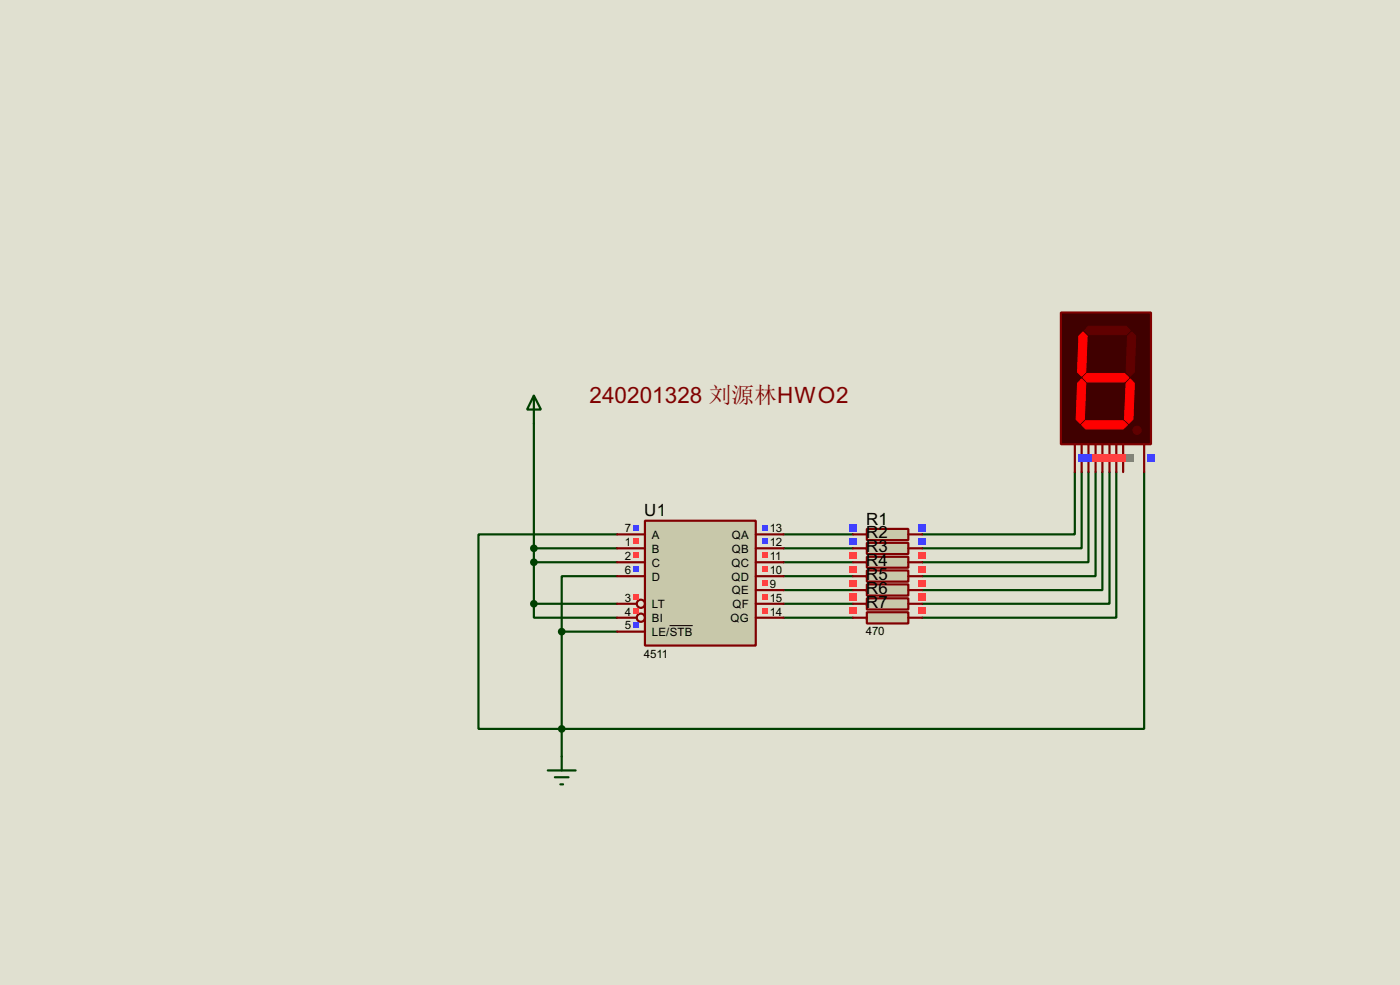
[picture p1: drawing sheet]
<svg xmlns="http://www.w3.org/2000/svg" width="256mm" height="180mm" viewBox="0 0 256 180" stroke-linecap="round" stroke-linejoin="round" font-family="sans-serif">
<path d="M0 0h256.5v180.3h-256.5z" fill="#e0e0d0"/>
<g fill="none" stroke="#004000" stroke-width=".4">
<path d="M97.8 77.5v33M143.6 97.8h12.7M196.9 86.4v11.4h-27.9M198.2 86.4v14h-29.2M199.4 86.4v16.5h-30.4M200.7 86.4v19.1h-31.7M202 86.4v21.6h-33M203.3 86.4v24.1h-34.3M204.5 86.4v26.7h-35.5M209.6 86.4v47h-121.9v-35.6h25.4M97.8 110.5v2.6h15.3M97.8 110.5h15.3"/>
<path d="M97.8 100.4h15.3M97.8 102.9h15.3M102.9 115.6v22.9M102.9 115.6h10.2M113.1 105.5h-10.2v10.1M143.6 110.5h12.7M143.6 100.4h12.7M143.6 102.9h12.7M143.6 105.5h12.7M143.6 108h12.7M143.6 113.1h12.7"/>
</g>
<path d="M194.4 57.2h16.5v24.1h-16.5z" fill="#400000" stroke="#800000" stroke-width=".4"/>
<g fill="#600000" stroke="#600000" stroke-width=".18">
<path d="M199.4 59.7h6.9l.8 .8-.8 .8h-6.9l-.7-.8z" fill-rule="evenodd"/>
<path d="M206.6 61.5l.7-.7 .8 .7-.3 6.6-.7 .8-.8-.8z" fill-rule="evenodd"/>
<path d="M198.4 69.1l.8-.7h6.8l.8 .7-.8 .8h-6.8z" fill-rule="evenodd"/>
<path d="M197.7 61.5l.7-.7 .8 .7-.3 6.6-.7 .8-.8-.8z" fill-rule="evenodd"/>
<path d="M207.1 69.4l.7 .8-.2 6.6-.8 .7-.8-.7 .3-6.6z" fill-rule="evenodd"/>
<path d="M198.2 77.8l.7-.8h6.9l.8 .8-.8 .7h-6.9z" fill-rule="evenodd"/>
<path d="M198.2 69.4l.7 .8-.2 6.6-.8 .7-.7-.7 .2-6.6z" fill-rule="evenodd"/>
<circle cx="208.3" cy="78.8" r=".75"/>
</g>
<g fill="#f00" stroke="#f00" stroke-width=".18">
<path d="M207.1 69.4l.7 .8-.2 6.6-.8 .7-.8-.7 .3-6.6z" fill-rule="evenodd"/>
<path d="M198.2 77.8l.7-.8h6.9l.8 .8-.8 .7h-6.9z" fill-rule="evenodd"/>
<path d="M198.2 69.4l.7 .8-.2 6.6-.8 .7-.7-.7 .2-6.6z" fill-rule="evenodd"/>
<path d="M197.7 61.5l.7-.7 .8 .7-.3 6.6-.7 .8-.8-.8z" fill-rule="evenodd"/>
<path d="M198.4 69.1l.8-.7h6.8l.8 .7-.8 .8h-6.8z" fill-rule="evenodd"/>
</g>
<path d="M196.9 81.3v5.1M198.2 81.3v5.1M199.4 81.3v5.1M200.7 81.3v5.1M202 81.3v5.1M203.3 81.3v5.1M204.5 81.3v5.1M205.8 81.3v5.1M209.6 81.3v5.1" fill="none" stroke="#800000" stroke-width=".4"/>
<path d="M197.5 83.2h1.3v1.3h-1.3z" fill="#4040ff"/>
<g fill="#ff4040">
<path d="M200.1 83.2h1.2v1.3h-1.2z"/>
<path d="M202.6 83.2h1.3v1.3h-1.3z"/>
<path d="M205.2 83.2h1.2v1.3h-1.2z"/>
</g>
<g fill="#4040ff">
<path d="M210.2 83.2h1.3v1.3h-1.3z"/>
<path d="M198.8 83.2h1.3v1.3h-1.3z"/>
</g>
<g fill="#ff4040">
<path d="M201.3 83.2h1.3v1.3h-1.3z"/>
<path d="M203.9 83.2h1.3v1.3h-1.3z"/>
</g>
<path d="M206.4 83.2h1.3v1.3h-1.3z" fill="#808080"/>
<path d="M118.2 95.3h20.3v22.9h-20.3z" fill="#c8c8aa" stroke="#800000" stroke-width=".4"/>
<g fill="none" stroke="#800000" stroke-width=".4">
<path d="M113.1 97.8h5.1M138.5 97.8h5.1M113.1 100.4h5.1M113.1 102.9h5.1M113.1 105.5h5.1M113.1 110.5h3.5M113.1 113.1h3.5M113.1 115.6h5.1M138.5 100.4h5.1M138.5 102.9h5.1M138.5 105.5h5.1M138.5 110.5h5.1"/>
<path d="M138.5 113.1h5.1M138.5 108h5.1"/>
<circle cx="117.4" cy="110.5" r=".75"/>
<circle cx="117.4" cy="113.1" r=".75"/>
</g>
<path d="M122.7 114.5h4.2" fill="none" stroke="#000" stroke-width=".18"/>
<path d="M116 96.1h1v1h-1z" fill="#4040ff"/>
<g fill="#ff4040">
<path d="M116 98.6h1v1h-1z"/>
<path d="M116 101.1h1v1.1h-1z"/>
</g>
<path d="M116 103.7h1v1h-1z" fill="#4040ff"/>
<g fill="#ff4040">
<path d="M116 108.8h1v1h-1z"/>
<path d="M116 111.3h1v1h-1z"/>
</g>
<g fill="#4040ff">
<path d="M116 113.8h1v1.1h-1z"/>
<path d="M139.6 96.1h1v1h-1z"/>
<path d="M139.6 98.6h1v1h-1z"/>
</g>
<g fill="#ff4040">
<path d="M139.6 101.1h1v1.1h-1z"/>
<path d="M139.6 103.7h1v1h-1z"/>
<path d="M139.6 106.2h1v1h-1z"/>
<path d="M139.6 108.8h1v1h-1z"/>
<path d="M139.6 111.3h1v1h-1z"/>
</g>
<path d="M97.8 72.4l1.3 2.6h-2.5zM97.8 72.4v5.1M102.9 138.5v2.5M100.4 141h5.1M101.7 142.3h2.5M102.7 143.6h.5" fill="none" stroke="#004000" stroke-width=".4"/>
<g fill="#004000" stroke="#004000" stroke-width=".4">
<circle cx="97.8" cy="110.5" r=".5"/>
<circle cx="97.8" cy="100.4" r=".5"/>
<circle cx="97.8" cy="102.9" r=".5"/>
<circle cx="102.9" cy="133.4" r=".5"/>
<circle cx="102.9" cy="115.6" r=".5"/>
</g>
<path d="M158.8 96.8h7.6v2.1h-7.6z" fill="#c8c8aa" stroke="#800000" stroke-width=".4"/>
<path d="M156.3 97.8h2.5M166.4 97.8h2.6" fill="none" stroke="#800000" stroke-width=".4"/>
<g fill="#4040ff">
<path d="M155.6 95.9h1.3v1.3h-1.3z"/>
<path d="M168.3 95.9h1.3v1.3h-1.3z"/>
</g>
<path d="M158.8 99.4h7.6v2h-7.6z" fill="#c8c8aa" stroke="#800000" stroke-width=".4"/>
<path d="M156.3 100.4h2.5M166.4 100.4h2.6" fill="none" stroke="#800000" stroke-width=".4"/>
<g fill="#4040ff">
<path d="M155.6 98.5h1.3v1.2h-1.3z"/>
<path d="M168.3 98.5h1.3v1.2h-1.3z"/>
</g>
<path d="M158.8 101.9h7.6v2h-7.6z" fill="#c8c8aa" stroke="#800000" stroke-width=".4"/>
<path d="M156.3 102.9h2.5M166.4 102.9h2.6" fill="none" stroke="#800000" stroke-width=".4"/>
<g fill="#ff4040">
<path d="M155.6 101h1.3v1.3h-1.3z"/>
<path d="M168.3 101h1.3v1.3h-1.3z"/>
</g>
<path d="M158.8 104.4h7.6v2.1h-7.6z" fill="#c8c8aa" stroke="#800000" stroke-width=".4"/>
<path d="M156.3 105.5h2.5M166.4 105.5h2.6" fill="none" stroke="#800000" stroke-width=".4"/>
<g fill="#ff4040">
<path d="M155.6 103.6h1.3v1.2h-1.3z"/>
<path d="M168.3 103.6h1.3v1.2h-1.3z"/>
</g>
<path d="M158.8 107h7.6v2h-7.6z" fill="#c8c8aa" stroke="#800000" stroke-width=".4"/>
<path d="M156.3 108h2.5M166.4 108h2.6" fill="none" stroke="#800000" stroke-width=".4"/>
<g fill="#ff4040">
<path d="M155.6 106.1h1.3v1.3h-1.3z"/>
<path d="M168.3 106.1h1.3v1.3h-1.3z"/>
</g>
<path d="M158.8 109.5h7.6v2.1h-7.6z" fill="#c8c8aa" stroke="#800000" stroke-width=".4"/>
<path d="M156.3 110.5h2.5M166.4 110.5h2.6" fill="none" stroke="#800000" stroke-width=".4"/>
<g fill="#ff4040">
<path d="M155.6 108.6h1.3v1.3h-1.3z"/>
<path d="M168.3 108.6h1.3v1.3h-1.3z"/>
</g>
<path d="M158.8 112.1h7.6v2h-7.6z" fill="#c8c8aa" stroke="#800000" stroke-width=".4"/>
<path d="M156.3 113.1h2.5M166.4 113.1h2.6" fill="none" stroke="#800000" stroke-width=".4"/>
<g fill="#ff4040">
<path d="M155.6 111.2h1.3v1.2h-1.3z"/>
<path d="M168.3 111.2h1.3v1.2h-1.3z"/>
</g>
<text font-size="4.6" fill="#800000" x="108" y="73.7">240201328 刘源林HWO2</text>
<g font-size="3.5">
<text x="118" y="94.5">U1</text>
<text x="158.7" y="96">R1</text>
<text x="158.7" y="98.6">R2</text>
<text x="158.7" y="101.1">R3</text>
<text x="158.7" y="103.6">R4</text>
<text x="158.7" y="106.2">R5</text>
<text x="158.7" y="108.7">R6</text>
<text x="158.7" y="111.3">R7</text>
</g>
<g font-size="2.4">
<text x="114.5" y="97.4">7</text>
<text x="114.5" y="100">1</text>
<text x="119.4" y="98.6">A</text>
<text x="119.4" y="101.2">B</text>
<text x="134.1" y="98.6">QA</text>
<text x="134.1" y="101.2">QB</text>
<text x="141" y="97.4">13</text>
<text x="141" y="100">12</text>
<text x="158.6" y="101.1">470</text>
<text x="114.5" y="102.5">2</text>
<text x="114.5" y="105.1">6</text>
<text x="119.4" y="103.7">C</text>
<text x="119.4" y="106.3">D</text>
<text x="134" y="103.7">QC</text>
<text x="134" y="106.3">QD</text>
<text x="141" y="102.5">11</text>
<text x="141" y="105.1">10</text>
<text x="141" y="107.6">9</text>
<text x="158.6" y="103.6">470</text>
<text x="158.6" y="106.1">470</text>
<text x="114.5" y="110.1">3</text>
<text x="114.5" y="112.7">4</text>
<text x="119.4" y="111.3">LT</text>
<text x="119.4" y="113.9">BI</text>
<text x="133.8" y="113.9">QG</text>
<text x="134.1" y="108.8">QE</text>
<text x="134.2" y="111.3">QF</text>
<text x="141" y="110.1">15</text>
<text x="141" y="112.7">14</text>
<text x="158.6" y="108.7">470</text>
<text x="158.6" y="111.2">470</text>
<text x="158.6" y="113.8">470</text>
<text x="114.5" y="115.2">5</text>
<text x="119.4" y="116.4">LE/STB</text>
<text x="158.6" y="116.3">470</text>
<text x="118" y="120.4">4511</text>
</g>
</svg>
